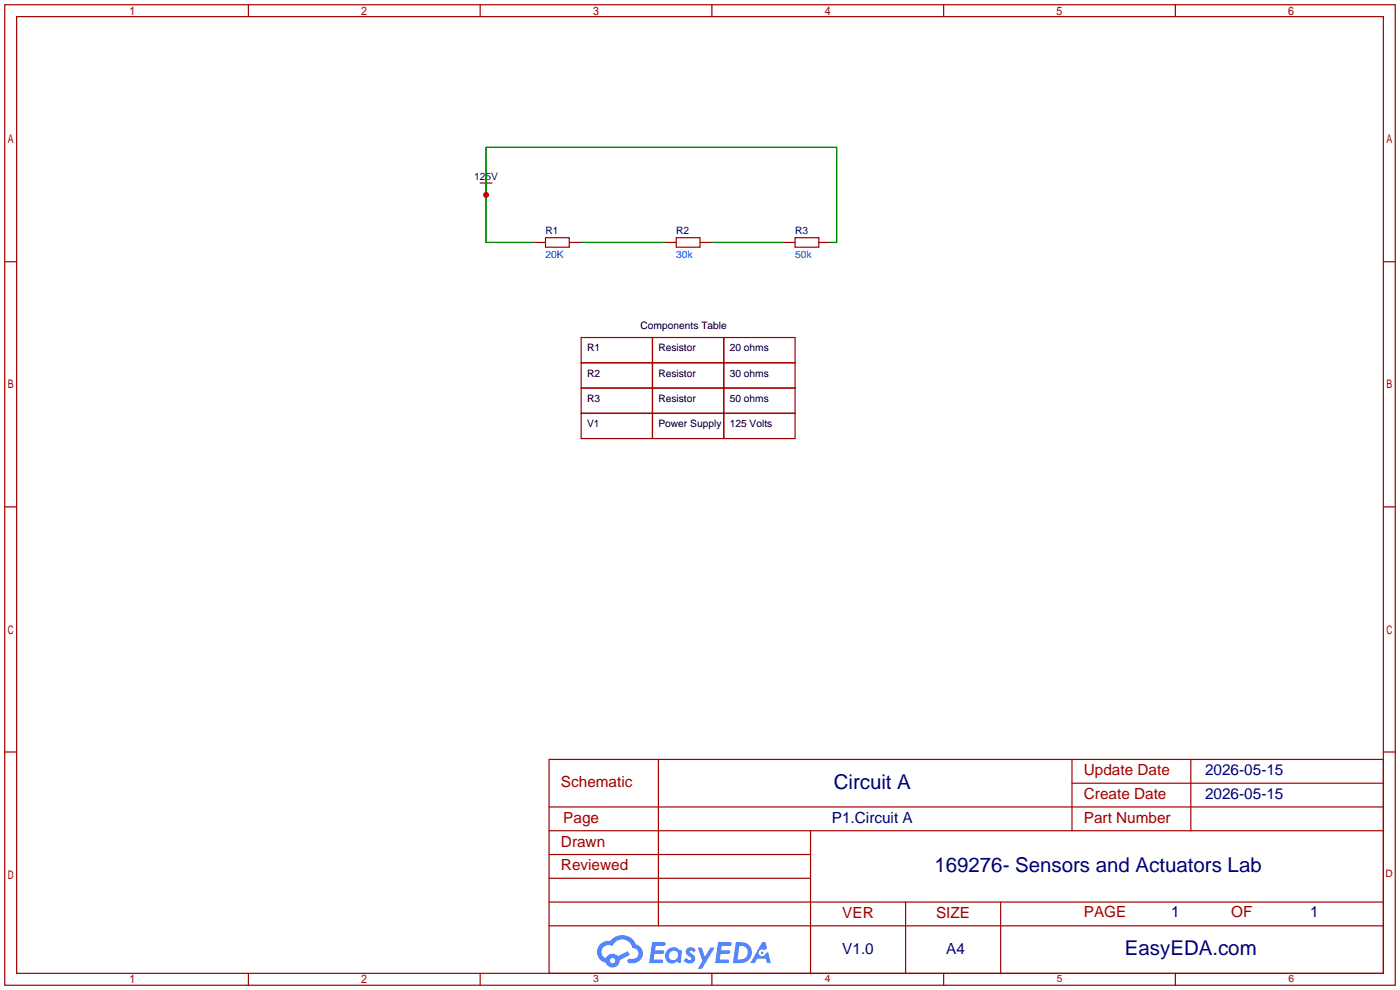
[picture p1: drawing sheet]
<svg xmlns="http://www.w3.org/2000/svg" width="299mm" height="212mm" viewBox="0 0 299 212" stroke-linecap="round" stroke-linejoin="round" font-family="sans-serif">
<g fill="none" stroke="#a10000" stroke-width=".25">
<path d="M1 1h297.2v209.6h-297.2zM3.6 3.6h292.1v204.4h-292.1zM53.1 1v2.6M102.6 1v2.6M152.1 1v2.6M201.7 1v2.6M251.2 1v2.6M1 55.9h2.6M295.7 55.9h2.5M1 108.3h2.6M295.7 108.3h2.5M1 160.7h2.6"/>
<path d="M117.3 162.3h178.4v45.7h-178.4zM117.3 177.5h178.4M117.3 172.5h178.4M140.7 162.3v35.6M173.2 177.5v30.5M229.1 162.3v15.2M229.1 167.4h66.6M254.5 162.3v15.2M295.7 160.7h2.5M117.3 182.6h55.9M117.3 197.9h178.4M117.3 192.8h178.4"/>
<path d="M117.3 187.7h55.9M193.5 192.8v15.2M213.9 192.8v15.2M53.1 208v2.6M102.6 208v2.6M152.1 208v2.6M201.7 208v2.6M251.2 208v2.6"/>
</g>
<g fill="#5487ff">
<path d="M146.9 202.7a1.3 1.3 0 0 1 1.8 .3l-.4 .6a.54 .54 0 0 0-.9-.2l.1 .2a1.34 1.34 0 0 1 1 1.8 1.47 1.47 0 0 1-2.4-.1l.5-.6 .8 .5a.31 .31 0 0 0 .4-.3 .31 .31 0 0 0-.3-.4 1.12 1.12 0 0 1-.6-1.8z"/>
<path d="M149.1 202.5h.9l.6 2 1.2-2h.9l-2.7 4.6h-.9l1-1.7z"/>
<path d="M139.4 201.4h1.6a1.31 1.31 0 0 1 1.2 .2 .4 .4 0 0 1-.3 .5l-1.8 .1-.1 .9h1.6a.4 .4 0 0 1 .4 .4 .4 .4 0 0 1-.4 .4h-1.7l-.2 1.2h1.4a.46 .46 0 0 1 .5 0 .46 .46 0 0 1 .1 .5l-.3 .2h-2.7z"/>
<path d="M153.5 201.4h1.6a1.32 1.32 0 0 1 1.2 .2 .39 .39 0 0 1-.3 .5l-1.8 .1-.1 .9h1.7a.4 .4 0 0 1 .3 .4 .4 .4 0 0 1-.4 .4h-1.7l-.2 1.2h1.4a.46 .46 0 0 1 .5 0 .46 .46 0 0 1 .1 .5l-.3 .2h-2.7z"/>
<path d="M162.9 201.4h.7l.4 1.3-.7 .4a.75 .75 0 0 0-1.1 .3 .75 .75 0 0 0 .5 1 .75 .75 0 0 0 .9-.7l.5-.2 .7 2.3h-.9l-.2-.9h-1.9l-.5 .9h-.9z"/>
<path d="M157.3 201.4l-.7 4.4h1.5a2.27 2.27 0 0 0 2.6-2.2 2.27 2.27 0 0 0-2.7-2.2zM158 202.1a1.5 1.5 0 0 1 1.8 1.6 1.5 1.5 0 0 1-1.9 1.4h-.3z"/>
<path d="M142.7 203a1.6 1.6 0 0 0-.3 2.3 1.6 1.6 0 0 0 2.3 .2l.8 .3 .3-2.4-.2-.3-.4-.1a1.58 1.58 0 0 0-2.5 0zM143.3 203.5a.98 .98 0 0 1 1.6 .4 .98 .98 0 0 1-1.1 1.3 .94 .94 0 0 1-.8-.7 .94 .94 0 0 1 .3-1z"/>
<path d="M128.3 201.8a2.37 2.37 0 0 0 1.2 4 1.54 1.54 0 0 0 1.7 1 1.54 1.54 0 0 0 1.3-1.6l2.1-1.1-.5-.8-2 1a1.57 1.57 0 0 0-2.6 .5 1.5 1.5 0 0 1-.8-2.1 1.5 1.5 0 0 1 2.2-.5 2.23 2.23 0 0 1 2.3-1.4 2.23 2.23 0 0 1 2 1.8 1.16 1.16 0 0 1 1.2 1.1 1.16 1.16 0 0 1-1.1 1.2h-.6a.47 .47 0 0 0-.6 .4 .47 .47 0 0 0 .4 .5 2.17 2.17 0 0 0 2.5-.9 2.17 2.17 0 0 0-.3-2.7l-.8-.4a3.2 3.2 0 0 0-5.5-.7l-1.1 .1zM130.4 205.3a.58 .58 0 0 1 1.1 0 .58 .58 0 0 1-1.1 0z"/>
<circle cx="162.9" cy="203.6" r=".28"/>
</g>
<path d="M102.6 39.1h2.6M103.9 39.1v1.3M116.6 50.8h5.1v2h-5.1zM144.5 50.8h5.1v2h-5.1zM169.9 50.8h5.1v2h-5.1zM124.2 72.1h45.7v21.6h-45.7zM124.2 77.5h45.7M139.4 72.1v21.6M154.7 72.1v21.6M124.2 82.9h45.7M124.2 88.3h45.7" fill="none" stroke="#a10000" stroke-width=".25"/>
<path d="M103.9 40.4v1.3M114 51.8h2.6M121.7 51.8h2.5M142 51.8h2.5M149.6 51.8h2.5M167.4 51.8h2.5M175 51.8h2.5" fill="none" stroke="#870000" stroke-width=".25"/>
<path d="M114 51.8h-10.1v-20.3h74.9v20.3h-1.3M124.2 51.8h17.8M152.1 51.8h15.3" fill="none" stroke="#008700" stroke-width=".25"/>
<circle cx="103.9" cy="41.7" r=".63" fill="#c00"/>
<g font-size="4.4" fill="#000080">
<text x="178.2" y="168.6">Circuit A</text>
<text x="199.7" y="186.3">169276- Sensors and Actuators Lab</text>
<text x="240.4" y="204.1">EasyEDA.com</text>
</g>
<g font-size="3.3" fill="#a00000">
<text x="231.6" y="165.7">Update Date</text>
<text x="119.9" y="168.3">Schematic</text>
<text x="231.6" y="170.8">Create Date</text>
<text x="120.4" y="175.9">Page</text>
<text x="231.6" y="175.9">Part Number</text>
<text x="119.9" y="181">Drawn</text>
<text x="119.9" y="186">Reviewed</text>
<text x="180" y="196.2">VER</text>
<text x="200.1" y="196.2">SIZE</text>
<text x="231.6" y="195.9">PAGE</text>
<text x="263.1" y="195.9">OF</text>
</g>
<g font-size="3.3" fill="#000080">
<text x="257.6" y="165.7">2026-05-15</text>
<text x="257.6" y="170.8">2026-05-15</text>
<text x="177.8" y="175.9">P1.Circuit A</text>
<text x="250.3" y="195.9">1</text>
<text x="280" y="195.9">1</text>
<text x="180" y="203.8">V1.0</text>
<text x="202.2" y="203.8">A4</text>
</g>
<g font-size="2.2" fill="#000080">
<text x="101.3" y="38.4">125V</text>
<text x="116.6" y="50">R1</text>
<text x="144.5" y="50">R2</text>
<text x="169.9" y="50">R3</text>
</g>
<g font-size="2.2" fill="#00f">
<text x="116.6" y="55.1">20K</text>
<text x="144.5" y="55.1">30k</text>
<text x="169.9" y="55.1">50k</text>
</g>
<g font-size="2.2">
<text x="136.9" y="70.4">Components Table</text>
<text x="125.5" y="75.1">R1</text>
<text x="140.7" y="75.1">Resistor</text>
<text x="156" y="75.1">20 ohms</text>
<text x="125.5" y="80.5">R2</text>
<text x="140.7" y="80.5">Resistor</text>
<text x="156" y="80.5">30 ohms</text>
<text x="125.5" y="85.9">R3</text>
<text x="140.7" y="85.9">Resistor</text>
<text x="156" y="85.9">50 ohms</text>
<text x="125.5" y="91.3">V1</text>
<text x="140.7" y="91.3">Power Supply</text>
<text x="156" y="91.3">125 Volts</text>
</g>
<g font-size="2.2" fill="#a00000">
<text x="296.1" y="187.5">D</text>
<text x="126.8" y="209.9">3</text>
<text x="176.3" y="209.9">4</text>
<text x="225.8" y="209.9">5</text>
<text x="275.4" y="209.9">6</text>
</g>
</svg>
